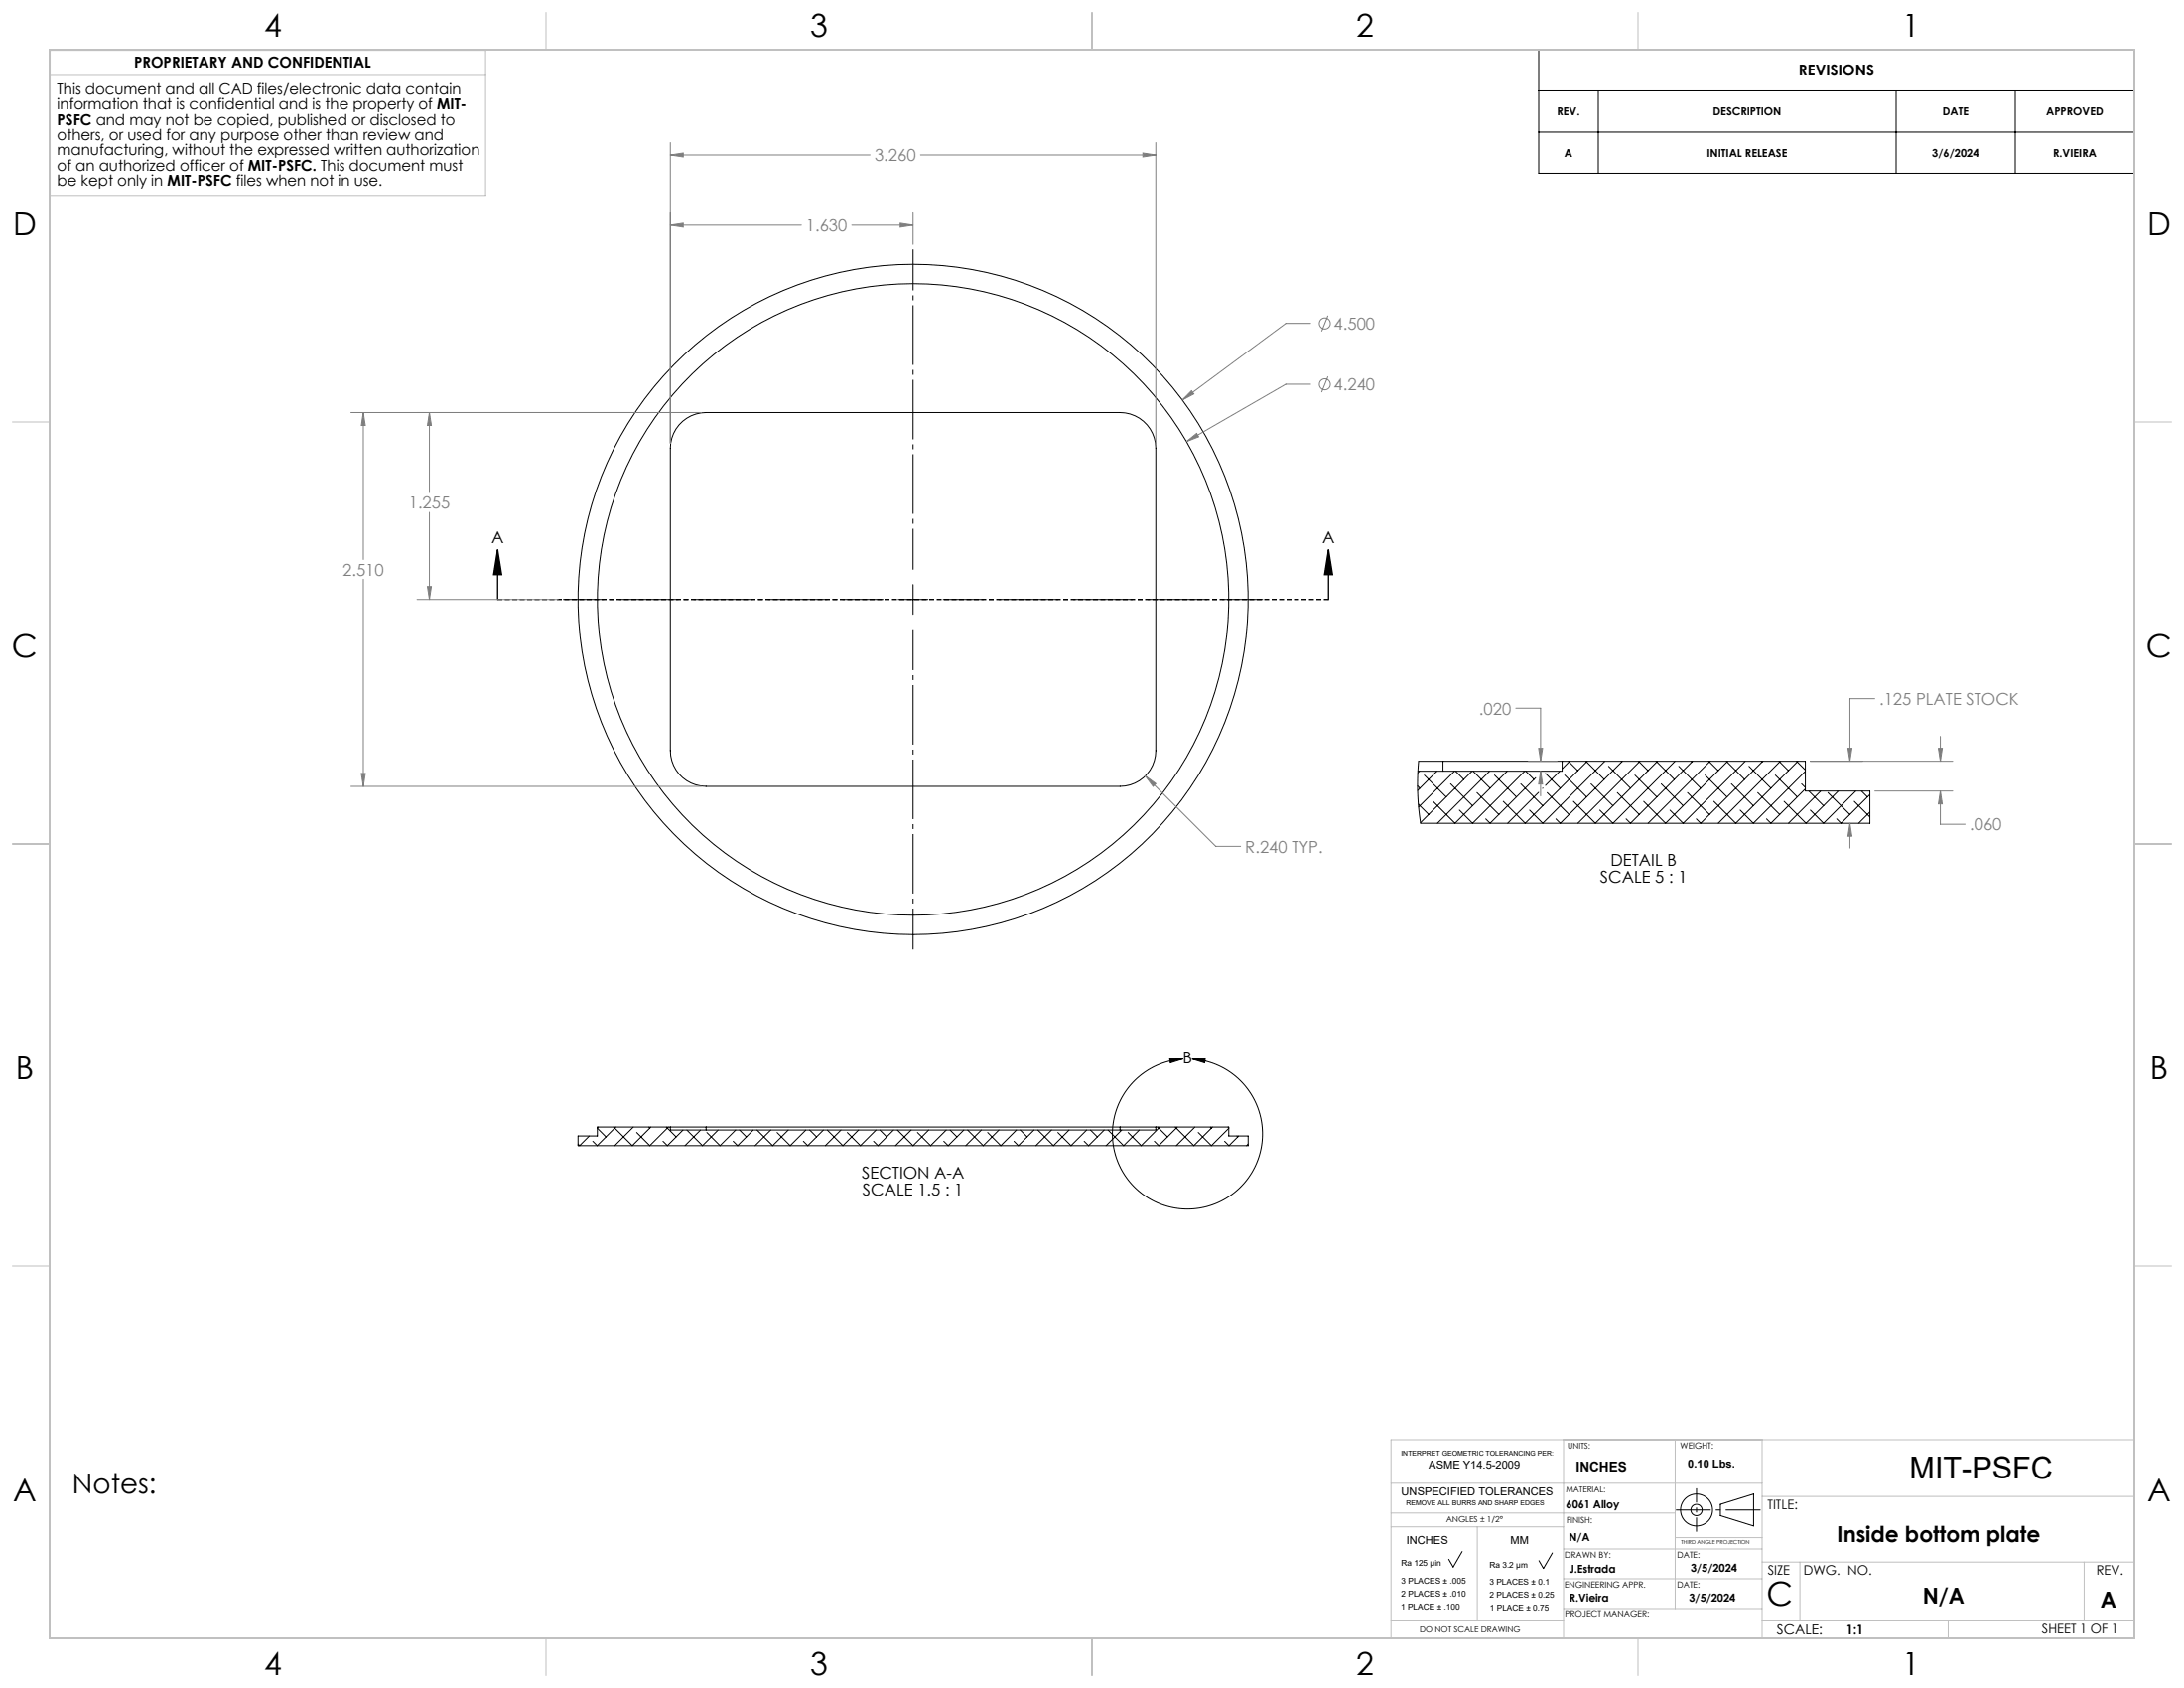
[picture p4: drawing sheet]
<svg xmlns="http://www.w3.org/2000/svg" width="559mm" height="432mm" viewBox="0 0 559 432" stroke-linecap="round" stroke-linejoin="round" font-family="sans-serif">
<g fill="none" stroke="#000" stroke-width=".25">
<path d="M393.7 12.7h152.4v31.6h-152.4zM393.7 23.2h152.4M393.7 33.8h152.4M408.9 23.2v21.1M485.1 23.2v21.1M515.6 23.2v21.1M173.7 108.7a9.1 9.1 0 0 1 7-3.2h105.9a9.1 9.1 0 0 1 9.1 9.2v77.3a9.1 9.1 0 0 1-9.1 9.2h-105.9a9.1 9.1 0 0 1-9.2-9.2v-77.3a9.1 9.1 0 0 1 2.2-6zM229.8 153.3h7.6M233.6 149.5v7.7M363.2 197.3l-.4 .4M364.4 198.3l5.6 5.6M367.7 197.3l-5 4.9"/>
<path d="M369.2 194.7h-6.2l-.3 7.9 .3 3.8 .5 4.2h114.9v-8.2h-16.5v-7.7h-62.2M369.2 194.7h30.5M369.2 194.7v2.6M372.1 197.3l-9.1 9.2M372.4 197.3l2.1 2.1M376.6 197.3l-13.1 13.2M376.9 197.3l4.4 4.3M381.1 197.3l-13.3 13.3M382.4 198.3l5.6 5.6M385.6 197.3l-13.3 13.3-5.6-5.6M390.1 197.3l-13.3 13.3-3.4-3.4M390.4 197.3l2.1 2.1"/>
<path d="M392.9 198.9l-11.6 11.7-1.2-1.1M395.4 197.8l3.8 3.8M399.1 197.3l-3.7 3.6M399.7 194.7v2.6h-36.9M400.3 198.3l5.7 5.6M401.3 194.7l2.4 2.4M401.6 194.7l-1.9 2M405.8 194.7l4.6 4.7M406.1 194.7l-15.9 15.9-5.6-5.6M410.6 194.7l-15.9 15.9-3.3-3.4M411.6 196l5.6 5.6M414.8 194.7l.1 .2"/>
<path d="M415.1 194.7l-15.9 15.9-1.1-1.1M418.3 198.3l5.6 5.6M419.3 194.7l2.4 2.4M419.6 194.7l-15.9 15.9M423.8 194.7l4.6 4.7M424.1 194.7l-15.9 15.9-5.6-5.6M428.6 194.7l-15.9 15.9-3.4-3.4M429.5 196l5.6 5.6M432.7 194.7l.2 .2M433.1 194.7l-15.9 15.9-1.1-1.1M436.3 198.3l5.6 5.6M437.2 194.7l2.4 2.4"/>
<path d="M437.5 194.7l-15.8 15.9M441.7 194.7l4.7 4.7M442 194.7l-15.8 15.9-5.7-5.6M446.5 194.7l-15.8 15.9-3.4-3.4M447.5 196l5.6 5.6M450.7 194.7l.2 .2M451 194.7l-15.9 15.9-1.1-1.1M454.2 198.3l5.6 5.6M455.2 194.7l2.4 2.4M455.5 194.7l-15.9 15.9M459.7 194.7l2.2 2.3M460 194.7l-15.9 15.9-5.6-5.6"/>
<path d="M461.9 197.3l-13.3 13.3-3.4-3.4M362.7 201l.6 .6M362.9 205.7l2.6 2.7M371.2 200.5l5.6 5.6M377.9 202.8l5.6 5.6M389.1 200.5l5.6 5.6M393.7 202.7l-8 7.9M394.8 201.6l-.1 .1M395.9 202.8l5.6 5.6M407.1 200.5l5.6 5.6M413.8 202.8l5.6 5.6M425 200.5l5.7 5.6"/>
<path d="M431.8 202.8l5.6 5.6M443 200.5l5.6 5.6M449.7 202.8l5.6 5.6M461 200.5l.9 1M461.9 201.8l-8.8 8.8-1.1-1.1M462.8 202.4l3.8 3.7M465.8 202.4l-8.2 8.2M467.7 202.8l5.6 5.6M470.3 202.4l-8.2 8.2-5.6-5.6M474.4 205l4 4M474.8 202.4l-8.2 8.2-3.4-3.4M476.3 202.4l1.5 1.5"/>
<path d="M478.4 203.2l-7.3 7.4-1.2-1.1M478.4 207.7l-2.8 2.9M299.3 270.9h3.3l-3.2 1zM302.6 270.9a19.2 19.2 0 0 0-15.2 29.1 19.2 19.2 0 0 0 32.8 0 19.2 19.2 0 0 0-15.2-29.1M305 270.9h3.4l-.2 1zM150.8 290.6l-2.5 2.5-.4-.4M152.8 288.6l2.2 2.2M153.1 288.3l-.3 .2M157 288.3l4.8 4.8 4.7-4.8M157.6 288.3l-4.8 4.8-1.1-1.1M162 288.3l-4.7 4.8M166 288.3l.3 .3"/>
<path d="M170.5 288.3l2.5 2.5M171 288.3l-4.7 4.8-3.4-3.4M171.5 288.3h9.2M171.5 288.3v.8h124.2v-.8M171.5 288.3h-18.7v2.3h-4.9v2.5h171.4v-2.5h-4.9v-2.3h-18.7M174.8 289.1l-4 4-1.2-1.1M175.7 289.1l4 4 4-4M179.2 289.1l-4 4M180.7 288.3h105.9M180.7 288.3v.8M188.2 289.1l-4 4-3.3-3.4M189.2 289.1l1.8 1.7"/>
<path d="M192.7 289.1l-4 4-1.1-1.1M193.7 289.1l4 4 4-4M197.2 289.1l-4 4M206.2 289.1l-4 4-3.4-3.4M207.2 289.1l1.7 1.7M210.7 289.1l-4 4-1.1-1.1M211.7 289.1l4 4 4-4M215.2 289.1l-4 4M224.1 289.1l-4 4-3.3-3.4M225.1 289.1l1.8 1.7M228.6 289.1l-4 4-1.1-1.1M229.6 289.1l4 4 4-4"/>
<path d="M233.1 289.1l-4 4M242.1 289.1l-4 4-3.4-3.4M243.1 289.1l1.7 1.7M246.6 289.1l-4 4-1.1-1.1M247.6 289.1l4 4 4-4M251.1 289.1l-4 4M260.1 289.1l-4 4-3.4-3.4M261 289.1l1.8 1.7M264.6 289.1l-4 4-1.2-1.1M265.5 289.1l4 4 4-4M269 289.1l-4 4M278 289.1l-4 4-3.3-3.4"/>
<path d="M279 289.1l1.8 1.7M282.5 289.1l-4 4-1.1-1.1M283.5 289.1l4 4 4-4M286.6 288.3h9.1M286.6 288.3v.8M287 289.1l-4 4M296.2 288.3l2.5 2.5M296.8 288.3l-4.8 4.8-3.4-3.4M300.7 288.3l4.8 4.8 4.7-4.8M301.2 288.3l-4.7 4.8-1.1-1.1M305.7 288.3l-4.7 4.8M309.7 288.3l.3 .3"/>
<path d="M314.2 288.3l.2 .2M314.4 288.6l-4.4 4.5-3.4-3.4M316.5 290.6l.2 .2M316.9 290.6l-2.5 2.5-1.1-1.1M319.3 292.7l-.4 .4M374.1 396.9l-2.3 4-1.1-2M397.2 397.3l-2.3 3.9-1.1-2M440.2 384.8l8.5-2.6v8.2l-8.5-2.7z"/>
<circle cx="233.6" cy="153.3" r="85.7"/>
<circle cx="233.6" cy="153.3" r="80.8"/>
<circle cx="434.1" cy="386.3" r="4.1"/>
<circle cx="434.1" cy="386.3" r="1.44"/>
</g>
<g fill="none" stroke="#808080" stroke-width=".25">
<path d="M171.5 39.6l3.3-.5v1zM171.5 36.4v77M171.5 39.6h51.1M235.5 39.6h60.2M292.4 39.1l3.3 .5-3.3 .5zM295.7 36.4v77M171.5 57.6l3.3-.5v1zM171.5 57.6h33.5M217.9 57.6h15.7M230.3 57.1l3.3 .5-3.3 .5zM233.6 54.4v8.1M304.9 100l.6 .8-3 1.5z"/>
<path d="M335.3 82.7h-6.3l-26.5 19.6M335.3 98.3h-6.3l-25.4 14.7M339.8 80.7l-1.6 4.1M339.8 96.3l-1.6 4M89.8 105.5h89.6M93 105.5l.5 3.3h-1zM93 105.5v37.6M109.9 105.5l.5 3.3h-1zM109.9 105.5v20.5M303.6 113l2.6-2.1 .5 .9zM109.9 131.1v22.2M93 148.2v53"/>
<path d="M106.7 153.3h36.1M109.4 150h1l-.5 3.3zM479.7 178.7h-6.4v16M92.5 197.9h1l-.5 3.3zM293 198.5l2.7 2-.7 .7zM293 198.5l18.1 18h6.3M387.8 181.2h6.4v13.5M391 194.7h7.4M393.7 191.4h1l-.5 3.3zM394.2 197.3l.5 3.3h-1zM394.2 197.3v6.3M463.2 194.7h36.4"/>
<path d="M472.8 191.4h1l-.5 3.3zM496 191.4h1l-.5 3.3zM496.5 188.4v6.3M89.8 201.2h89.6M473.3 210.6l.5 3.3h-1zM473.3 210.6v6.4M479.7 202.4h19.9M496.5 202.4l.5 3.3h-1zM496.5 202.4v8.5h6.3"/>
<circle cx="339" cy="98.3" r="1.41"/>
<circle cx="339" cy="82.7" r="1.41"/>
</g>
<path d="M127.3 140.6l1 6.4h-2zM127.3 140.6v12.7M339.9 140.6l1 6.4h-2zM339.9 140.6v12.7" fill="none" stroke="#000" stroke-width=".35"/>
<path d="M226 153.3h-81.9M233.6 145.7v-81.9M241.2 153.3h82M233.6 161v81.9" fill="none" stroke="#000" stroke-width=".25" stroke-dasharray="15.2 1.3 1.3 1.3" stroke-dashoffset="4.8" stroke-linecap="butt"/>
<path d="M339.9 153.3h-212.6" fill="none" stroke="#000" stroke-width=".35" stroke-dasharray="1.3 .6" stroke-dashoffset=".1" stroke-linecap="butt"/>
<path d="M428.8 386.3h21.7" fill="none" stroke="#000" stroke-width=".25" stroke-dasharray="15.2 1.3 1.3 1.3" stroke-dashoffset="6.3" stroke-linecap="butt"/>
<path d="M434.1 380.7v11.1" fill="none" stroke="#000" stroke-width=".25" stroke-dasharray="15.2 1.3 1.3 1.3" stroke-dashoffset="11.6" stroke-linecap="butt"/>
<g fill="none" stroke="#c0c0c0" stroke-width=".25">
<path d="M12.8 19.3h111.4M12.8 12.9h111.4v37.1h-111.4zM139.7 3.2v9.5M279.4 3.2v9.5M419.1 3.2v9.5M3.2 107.9h9.5M546.1 107.9h9.5M3.2 215.9h9.5M546.1 215.9h9.5M3.2 323.8h9.5M546.1 323.8h9.5M355.9 379.4h94.9"/>
<path d="M400 368.3v50.8M428.6 368.3v43.2M450.8 368.3v50.8M546.1 368.3h-190.2v50.8M355.9 390.6h44.1M355.9 387h72.7M378 390.6v24.1M400 396.2h50.8M428.6 393.3h22.2M450.8 399.6h95.3M450.8 382.8h95.3M460.5 399.6v15.1"/>
<path d="M533.3 399.6v15.1M139.7 419.1v9.5M279.4 419.1v9.5M355.9 414.7h44.1M400 403.9h50.8M400 411.5h50.8M419.1 419.1v9.5M450.8 414.7h95.3M498.5 414.7v4.4"/>
</g>
<path d="M12.7 12.7h533.4v406.4h-533.4z" fill="none" stroke="#c0c0c0" stroke-width=".5"/>
<g fill="#000">
<path d="M339.9 140.6l1 6.4h-2zM127.3 140.6l1 6.4h-2z"/>
<path d="M299.3 270.9h3.3l-3.2 1zM305 270.9h3.4l-.2 1z"/>
</g>
<path d="M304.9 100l-2.4 2.3 3-1.5zM303.6 113l3.1-1.2-.5-.9zM93 105.5l.5 3.3h-1zM92.5 197.9h1l-.5 3.3zM109.9 105.5l.5 3.3h-1zM109.4 150h1l-.5 3.3zM171.5 57.6l3.3-.5v1zM230.3 57.1l3.3 .5-3.3 .5zM171.5 39.6l3.3-.5v1zM292.4 39.1l3.3 .5-3.3 .5zM293 198.5l2 2.7 .7-.7zM472.8 191.4h1l-.5 3.3zM473.3 210.6l.5 3.3h-1zM496 191.4h1l-.5 3.3zM496.5 202.4l.5 3.3h-1zM394.2 197.3l.5 3.3h-1zM393.7 191.4h1l-.5 3.3z" fill="#808080"/>
<text font-size="8.5" x="452" y="410.7">C</text>
<g font-size="8.1">
<text x="67.6" y="9.3">4</text>
<text x="207.3" y="9.3">3</text>
<text x="347" y="9.3">2</text>
<text x="486.7" y="9.3">1</text>
<text x="3.3" y="60.1">D</text>
<text x="549.4" y="60.1">D</text>
<text x="3" y="168">C</text>
<text x="549.1" y="168">C</text>
<text x="4" y="276">B</text>
<text x="550.1" y="276">B</text>
<text x="3.3" y="383.9">A</text>
<text x="549.4" y="383.9">A</text>
<text x="67.6" y="428.4">4</text>
<text x="207.3" y="428.4">3</text>
<text x="347" y="428.4">2</text>
<text x="486.7" y="428.4">1</text>
</g>
<text font-size="7.8" x="488.6" y="378.1">MIT-PSFC</text>
<text font-size="7.1" fill="#010000" x="18.5" y="382.1">Notes:</text>
<g font-size="5.6">
<text x="470" y="394.3">Inside bottom plate</text>
<text x="491.9" y="410.2">N/A</text>
<text x="537.4" y="411.3">A</text>
</g>
<g font-size="4.2" fill="#808080">
<text x="223.8" y="41.2">3.260</text>
<text x="206.2" y="59.2">1.630</text>
<text x="341.3" y="84.3">4.500</text>
<text x="341.3" y="99.9">4.240</text>
<text x="104.6" y="130.1">1.255</text>
<text x="87.7" y="147.3">2.510</text>
<text x="378.5" y="182.8">.020</text>
<text x="480.8" y="180.3">.125 PLATE STOCK</text>
<text x="504" y="212.5">.060</text>
<text x="318.6" y="218.1">R.240 TYP.</text>
</g>
<g font-size="4.2">
<text x="125.8" y="138.8">A</text>
<text x="338.4" y="138.8">A</text>
<text x="412.1" y="221.5">DETAIL B</text>
<text x="409.4" y="225.7">SCALE 5 : 1</text>
<text x="302.6" y="272.1">B</text>
<text x="220.5" y="301.6">SECTION A-A</text>
<text x="220.7" y="305.7">SCALE 1.5 : 1</text>
</g>
<g font-size="3.9">
<text x="34.3" y="17.3">PROPRIETARY AND CONFIDENTIAL</text>
<text x="460.2" y="19.4">REVISIONS</text>
<text x="14.6" y="24.2">This document and all CAD files/electronic data contain</text>
<text x="14.6" y="28.1">information that is confidential and is the property of MIT-</text>
<text x="14.6" y="31.9">PSFC and may not be copied, published or disclosed to</text>
<text x="14.6" y="35.8">others, or used for any purpose other than review and</text>
<text x="14.6" y="39.7">manufacturing, without the expressed written authorization</text>
<text x="14.6" y="43.6">of an authorized officer of MIT-PSFC. This document must</text>
<text x="14.6" y="47.5">be kept only in MIT-PSFC files when not in use.</text>
</g>
<g font-size="3.5">
<text x="403.2" y="376.3">INCHES</text>
<text x="454.6" y="418.1">SCALE:</text>
</g>
<g font-size="3.4">
<text x="452.3" y="386.1">TITLE:</text>
<text x="452.3" y="402.9">SIZE</text>
<text x="461.4" y="402.9">DWG. NO.</text>
<text x="536.4" y="402.9">REV.</text>
<text x="472.4" y="418.1">1:1</text>
<text x="522.5" y="417.8">SHEET 1 OF 1</text>
</g>
<g font-size="2.8">
<text x="398.4" y="29.6">REV.</text>
<text x="438.3" y="29.6">DESCRIPTION</text>
<text x="497" y="29.6">DATE</text>
<text x="523.5" y="29.6">APPROVED</text>
<text x="400.3" y="40.1">A</text>
<text x="436.7" y="40.1">INITIAL RELEASE</text>
<text x="494.3" y="40.1">3/6/2024</text>
<text x="525.3" y="40.1">R.VIEIRA</text>
<text x="365.6" y="375.7">ASME Y14.5-2009</text>
<text x="431.9" y="375.5">0.10 Lbs.</text>
<text x="358.6" y="382.5">UNSPECIFIED TOLERANCES</text>
<text x="400.7" y="385.8">6061 Alloy</text>
<text x="359.9" y="395">INCHES</text>
<text x="386.4" y="395">MM</text>
<text x="401.4" y="394.3">N/A</text>
<text x="401.5" y="402.2">J.Estrada</text>
<text x="432.6" y="402.2">3/5/2024</text>
<text x="401.5" y="409.7">R.Vieira</text>
<text x="432.2" y="409.7">3/5/2024</text>
</g>
<g font-size="2.2">
<text x="429.9" y="370.7">WEIGHT:</text>
<text x="400.8" y="389.7">FINISH:</text>
<text x="400.3" y="398.4">DRAWN BY:</text>
<text x="429.1" y="398.4">DATE:</text>
<text x="400.3" y="406.1">ENGINEERING APPR.</text>
<text x="429.1" y="406.1">DATE:</text>
<text x="400.4" y="413.6">PROJECT MANAGER:</text>
</g>
<g font-size="2.1">
<text x="401.1" y="370.7">UNITS:</text>
<text x="400.7" y="381.8">MATERIAL:</text>
<text x="370" y="389.3">ANGLES ± 1/2°</text>
<text x="358.5" y="400.6">Ra 125 µin</text>
<text x="381.1" y="401">Ra 3.2 µm</text>
<text x="358.5" y="405.1">3 PLACES ± .005</text>
<text x="381.1" y="405.3">3 PLACES ± 0.1</text>
<text x="358.4" y="411.7">1 PLACE ± .100</text>
<text x="358.5" y="408.4">2 PLACES ± .010</text>
<text x="381.1" y="408.6">2 PLACES ± 0.25</text>
<text x="381.2" y="411.9">1 PLACE ± 0.75</text>
<text x="363.3" y="417.6">DO NOT SCALE DRAWING</text>
</g>
<g font-size="1.8">
<text x="358.5" y="372.4">INTERPRET GEOMETRIC TOLERANCING PER:</text>
<text x="359.8" y="385.1">REMOVE ALL BURRS AND SHARP EDGES</text>
</g>
<text font-size="1.4" x="430.1" y="395">THIRD ANGLE PROJECTION</text>
</svg>
